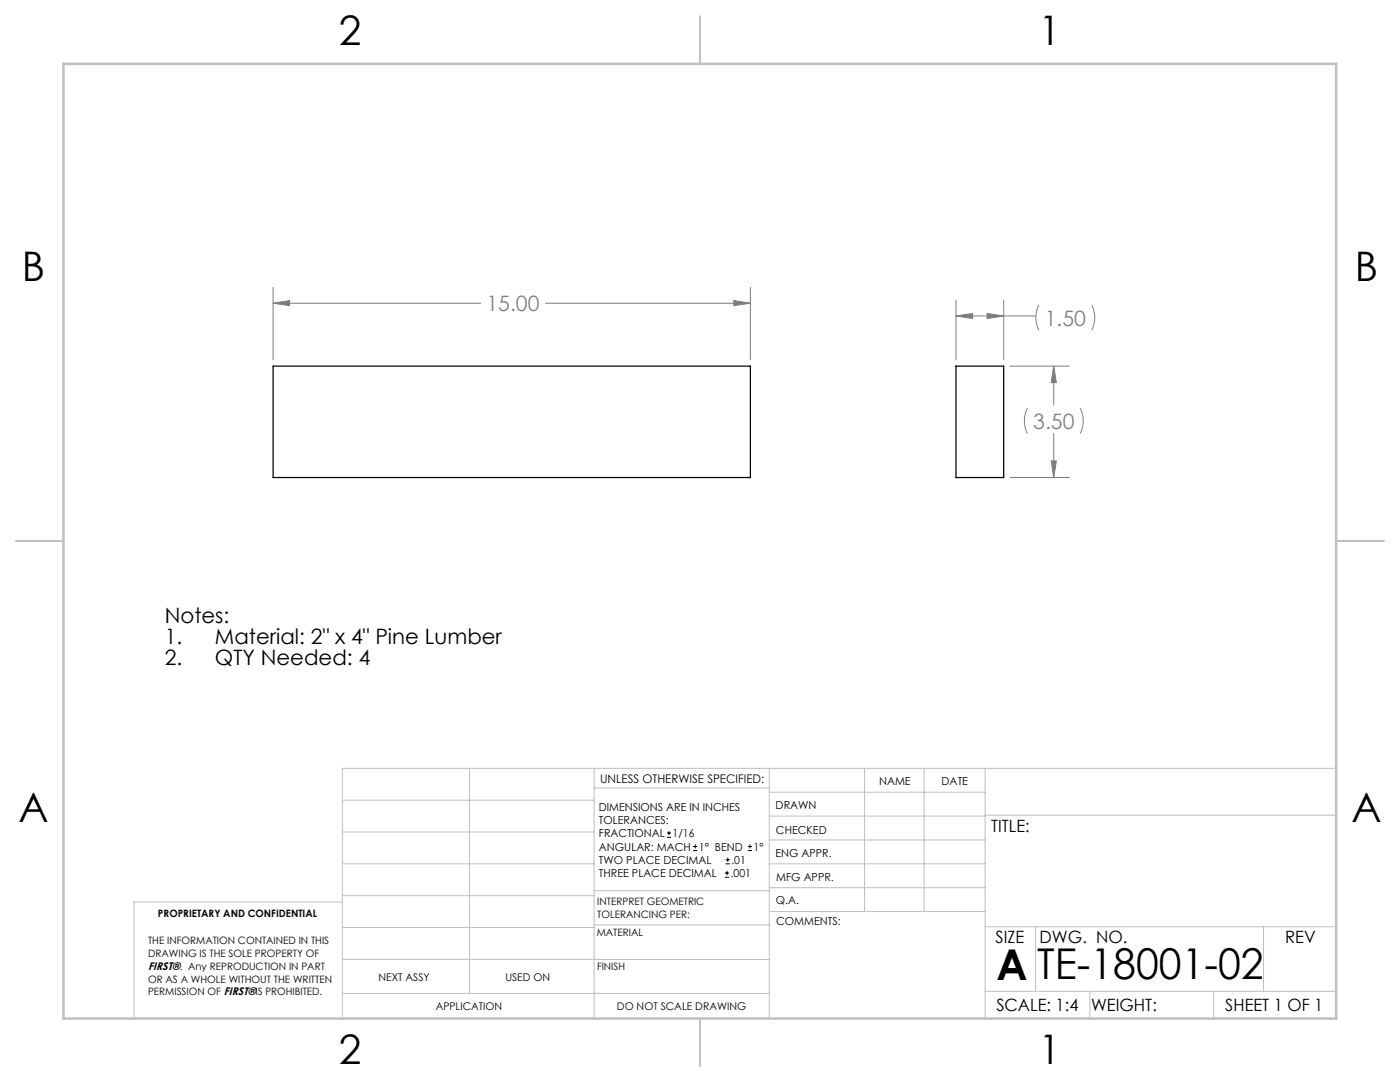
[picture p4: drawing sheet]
<svg xmlns="http://www.w3.org/2000/svg" width="279mm" height="216mm" viewBox="0 0 279 216" stroke-linecap="round" stroke-linejoin="round" font-family="sans-serif">
<g fill="none" stroke="#c0c0c0" stroke-width=".2">
<path d="M68.3 159.7h50.3M93.7 153.3v44.9M118.6 153.3v49.9M118.6 157.2h34.9M153.5 153.3v49.9M153.5 158.1h43.1M172.5 153.3v28.6M184.4 153.3v28.6M196.6 153.3v49.9M266.7 153.3h-198.4v49.9M68.3 178.7h50.3M68.3 172.4h50.3"/>
<path d="M68.3 166h50.3M68.3 180h-41.6v23.2M118.6 177.7h35M153.5 167.6h43.1M153.5 162.8h43.1M153.5 172.4h43.1M153.5 177.1h43.1M196.6 162.7h70.1M68.3 198.2h85.2M68.3 191.4l85.2 .1M68.3 185.1h50.3M118.6 184.6h35"/>
<path d="M153.6 181.9h43M196.6 197.8h70.1M196.6 184.9h70.1M206.7 184.9v12.9M217.5 197.8v5.4M242.2 197.8v5.4M252.2 184.9v12.9"/>
</g>
<path d="M139.7 3.2v9.5M3.1 107.9h9.6M266.7 107.9h9.5M139.7 203.2v9.6" fill="none" stroke="#c0c0c0" stroke-width=".25"/>
<path d="M12.7 12.7h254v190.5h-254z" fill="none" stroke="#c0c0c0" stroke-width=".5"/>
<g fill="none" stroke="#808080" stroke-width=".2">
<path d="M54.5 57.3v14.5M146.4 60l3.4 .5-3.4 .5zM149.8 57.3v14.5M190.8 59.9v11.9M200.3 59.9v11.9M54.5 60.5l3.3-.5v1zM54.5 60.5h41.4M108.8 60.5h41M190.8 63l3.3-.5v1.1zM190.8 63h15.9M197 62.5l3.3 .5-3.3 .6zM201.6 73.1h11.9"/>
<path d="M207.3 60.9a5.6 5.6 0 0 0 0 5M210.3 73.1l.5 3.2h-1zM210.3 73.1v7.7M217.9 60.9a5.6 5.6 0 0 1 0 5M201.6 95.3h11.9M205 81.5a5.6 5.6 0 0 0 0 5M209.8 92h1l-.5 3.3zM210.3 86.5v8.8M215.6 81.5a5.6 5.6 0 0 1 0 5"/>
</g>
<path d="M146.4 60l3.4 .5-3.4 .5zM54.5 60.5l3.3-.5v1zM197 62.5l3.3 .5-3.3 .6zM190.8 63l3.3-.5v1.1zM210.3 73.1l.5 3.2h-1zM209.8 92h1l-.5 3.3z" fill="#808080"/>
<path d="M54.5 73.1h95.3v22.2h-95.3zM190.8 73.1h9.5v22.2h-9.5z" fill="none" stroke="#000" stroke-width=".25"/>
<g fill="none" stroke="#000" stroke-width=".2">
<path d="M133.1 167.1h.8M133.1 166.2h.8M133.5 165.8v.9M138.3 169.7h.8M138.3 168.9h.8M138.7 168.5v.8M144.7 175h.8M144.7 174.2h.8M144.8 172.4h.9M144.8 171.6h.9M145.1 173.8v.8M145.2 171.1v.9"/>
<path d="M149.3 169.7h.8M149.3 168.9h.8M149.7 168.5v.8"/>
</g>
<g font-size="8.5">
<text x="198.9" y="195.5">A</text>
<text x="207" y="195.4">TE-18001-02</text>
</g>
<g font-size="8.1">
<text x="67.6" y="8.9">2</text>
<text x="207.3" y="8.9">1</text>
<text x="4.4" y="56.1">B</text>
<text x="270.4" y="56.1">B</text>
<text x="3.7" y="164.1">A</text>
<text x="269.7" y="164.1">A</text>
<text x="67.6" y="212.4">2</text>
<text x="207.3" y="212.4">1</text>
</g>
<g font-size="4.2" fill="#808080">
<text x="97.1" y="62.1">15.00</text>
<text x="208.5" y="65">1.50</text>
<text x="206.2" y="85.6">3.50</text>
</g>
<g font-size="4.2">
<text x="32.9" y="124.3">Notes:</text>
<text x="32.9" y="128.5">1.</text>
<text x="42.9" y="128.5">Material: 2&quot; x 4&quot; Pine Lumber</text>
<text x="32.9" y="132.7">2.</text>
<text x="42.9" y="132.7">QTY Needed: 4</text>
</g>
<g font-size="3.4">
<text x="197.8" y="166">TITLE:</text>
<text x="198.7" y="188.1">SIZE</text>
<text x="207.5" y="188.1">DWG. NO.</text>
<text x="256.5" y="188.2">REV</text>
<text x="198.8" y="201.7">SCALE: 1:4</text>
<text x="217.7" y="201.8">WEIGHT:</text>
<text x="244.5" y="201.7">SHEET 1 OF 1</text>
</g>
<text font-size="2.4" x="119.8" y="156.2">UNLESS OTHERWISE SPECIFIED:</text>
<g font-size="2.2">
<text x="119.5" y="161.8">DIMENSIONS ARE IN INCHES</text>
<text x="154.8" y="161.4">DRAWN</text>
<text x="175.4" y="156.6">NAME</text>
<text x="187.9" y="156.7">DATE</text>
<text x="119.5" y="164.4">TOLERANCES:</text>
<text x="119.5" y="167.1">FRACTIONAL</text>
<text x="134.2" y="167.1">1/16</text>
<text x="154.9" y="166.3">CHECKED</text>
<text x="119.5" y="172.4">TWO PLACE DECIMAL</text>
<text x="119.5" y="169.7">ANGULAR: MACH</text>
<text x="139.5" y="169.7">1° BEND</text>
<text x="146" y="172.4">.01</text>
<text x="150.4" y="169.7">1°</text>
<text x="154.8" y="171">ENG APPR.</text>
<text x="119.5" y="175">THREE PLACE DECIMAL</text>
<text x="145.8" y="175">.001</text>
<text x="154.9" y="175.7">MFG APPR.</text>
<text x="154.9" y="180.4">Q.A.</text>
<text x="154.9" y="184.6">COMMENTS:</text>
<text x="29.6" y="193.5">FIRST®. Any REPRODUCTION IN PART</text>
</g>
<g font-size="2.1">
<text x="75.5" y="195.7">NEXT ASSY</text>
<text x="100.9" y="195.7">USED ON</text>
<text x="86.9" y="201.5">APPLICATION</text>
<text x="123.1" y="201.6">DO NOT SCALE DRAWING</text>
</g>
<g font-size="2">
<text x="31.5" y="182.9">PROPRIETARY AND CONFIDENTIAL</text>
<text x="119.2" y="180.6">INTERPRET GEOMETRIC</text>
<text x="119.2" y="183.1">TOLERANCING PER:</text>
<text x="29.6" y="188.5">THE INFORMATION CONTAINED IN THIS</text>
<text x="29.6" y="191">DRAWING IS THE SOLE PROPERTY OF</text>
<text x="119.1" y="186.7">MATERIAL</text>
<text x="29.6" y="196.1">OR AS A WHOLE WITHOUT THE WRITTEN</text>
<text x="119.1" y="193.5">FINISH</text>
<text x="29.6" y="198.6">PERMISSION OF FIRST®IS PROHIBITED.</text>
</g>
</svg>
